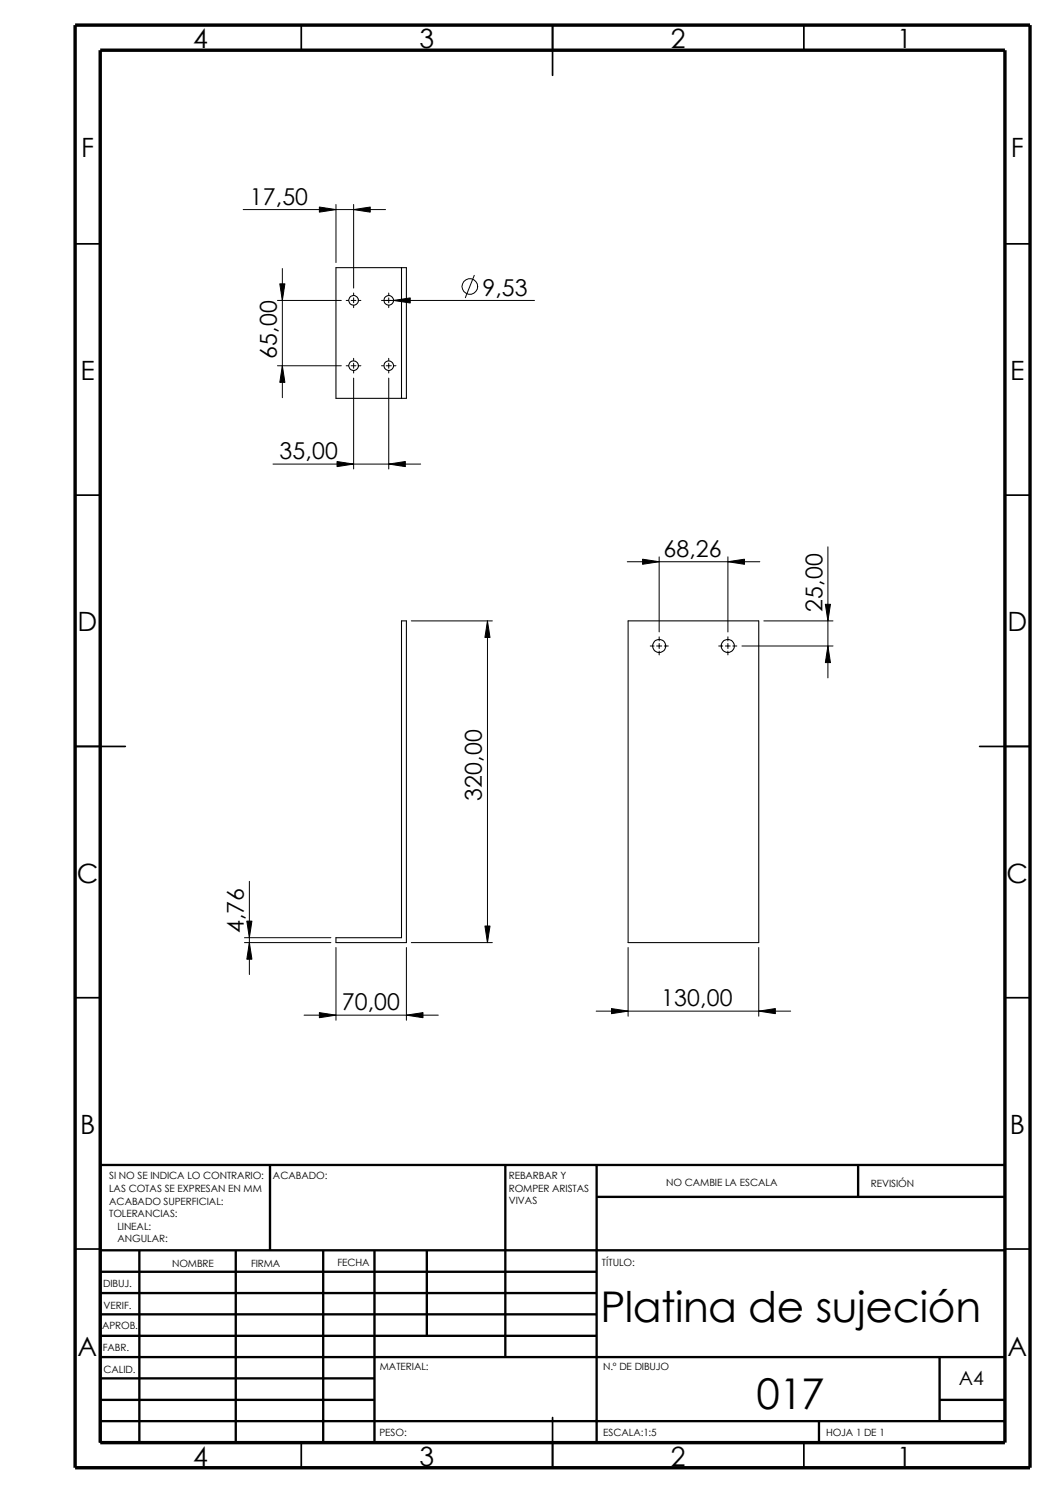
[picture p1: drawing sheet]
<svg xmlns="http://www.w3.org/2000/svg" width="210mm" height="297mm" viewBox="0 0 210 297" stroke-linecap="round" stroke-linejoin="round" font-family="sans-serif">
<g fill="none" stroke="#000" stroke-width=".34">
<path d="M59.9 5v5M109.9 5v10M159.9 5v5M14.9 48.5h5M199.9 48.5h5M14.9 98.5h5M199.9 98.5h5M14.9 148.5h10M194.9 148.5h10M14.9 198.5h5M199.9 198.5h5M14.9 248.5h5"/>
<path d="M199.9 248.5h5M59.9 287v5M109.9 282v10M159.9 287v5"/>
</g>
<g fill="none" stroke="#000" stroke-width=".47">
<path d="M53.7 231.8v17M100.5 231.8v38.2M118.7 231.8v55.2M118.7 238.1h81.2M170.7 231.8v6.3M199.9 231.8h-180v55.2M19.9 248.8h180M19.9 253h98.8M19.9 257.3h98.8M27.7 248.8v38.2M46.9 248.8v38.2M64.3 248.8v38.2"/>
<path d="M74.5 248.8v38.2M84.9 248.8v17M19.9 261.5h98.8M19.9 265.8h98.8M19.9 278.5h54.6M19.9 274.2h54.6M19.9 270h180M186.9 278.5h13M186.9 270v12.7M19.9 282.7h180M162.9 282.7v4.3"/>
</g>
<path d="M14.9 5h190v287h-190zM19.9 10h180v277h-180z" fill="none" stroke="#000" stroke-width=".68" stroke-linecap="butt"/>
<g fill="none" stroke="#000" stroke-width=".21">
<path d="M66.8 53.3h14.1v25.9h-14.1zM79.9 53.3v25.9M79.9 123.5h1v64h-14.1v-.9h13.1zM125 123.5h26v64h-26z"/>
<circle cx="70.3" cy="59.8" r=".96"/>
<circle cx="77.4" cy="59.8" r=".96"/>
<circle cx="70.3" cy="72.7" r=".96"/>
<circle cx="77.4" cy="72.7" r=".96"/>
<circle cx="131.2" cy="128.5" r="1.29"/>
<circle cx="144.8" cy="128.5" r="1.3"/>
</g>
<g fill="none" stroke="#000" stroke-width=".2">
<path d="M48.4 41.7h28.3M55.2 59.8h12.7M55.7 56.5h1l-.5 3.3zM56.2 53.4v25.7M63.5 41.2l3.3 .5-3.3 .5zM66.8 40.7v11.5M68.9 59.8h.4M69.8 59.8h1M70.4 41.7l3.3-.5v1zM70.4 40.7v16.6M70.4 58.3v.5M70.4 59.3v.9"/>
<path d="M71.3 59.8h.5M75.9 59.8h.4M76.4 59.8h29.9M77.3 58.3v.5M77.3 59.3v.9M78.3 59.8l3.3-.5v1zM94.4 54.8l-1.8 4.4M55.2 72.8h12.7M56.2 72.8l.5 3.3h-1zM68.9 72.8h.4M69.8 72.8h1M70.4 60.7v.5"/>
<path d="M70.4 71.3v.5M70.4 72.3v1M70.4 73.7v.5M70.4 75.2v18.1M71.3 72.8h.5M75.9 72.8h.4M76.8 72.8h1.1M77.3 60.7v.5M77.3 71.3v.5M77.3 72.3v1M77.3 73.7v.5M77.3 75.2v18.1"/>
<path d="M78.4 72.8h.4M54.3 92.3h29.4M67.1 91.8l3.3 .5-3.3 .5zM77.3 92.3l3.3-.5v1zM124.8 111.8h26.4M127.8 111.3l3.3 .5-3.3 .5zM131.1 110.8v14.9M144.8 111.8l3.3-.5v1zM144.8 110.8v14.9M164.7 108.8v26.1M81.8 123.5h16.2M97 123.5l.5 3.3h-1z"/>
<path d="M97 123.5v64M129.4 128.5h.7M130.6 128.5h1.1M131.1 126.7v.8M131.1 128v1M131.1 129.5v.8M132.2 128.5h.8M143 128.5h.8M144.3 128.5h1M144.8 126.7v.8M144.8 128v1M144.8 129.5v.8"/>
<path d="M145.8 128.5h.8M147.6 128.5h18.1M152 123.5h13.7M164.2 120.2h1l-.5 3.3zM164.7 128.5l.5 3.3h-1zM49.6 175.3v18.6M48.6 187.5h17.2M48.6 186.6h17.2M49.1 183.3h1l-.5 3.3zM49.6 187.5l.5 3.3h-1zM66.8 188.5v14.5M80.9 188.5v14.5"/>
<path d="M81.8 187.5h16.2M96.5 184.2h1l-.5 3.3zM125 188.5v13.7M151 188.5v13.7M60.5 202h26.7M63.5 201.5l3.3 .5-3.3 .5zM80.9 202l3.3-.5v1zM118.6 201.2h38.7M121.7 200.7l3.3 .5-3.3 .5zM151 201.2l3.3-.5v1z"/>
<circle cx="93.5" cy="57" r="1.55"/>
</g>
<g fill="#000">
<path d="M55.7 56.5h1l-.5 3.3zM63.5 41.2l3.3 .5-3.3 .5zM70.4 41.7l3.3-.5v1zM78.3 59.8l3.3-.5v1zM56.2 72.8l.5 3.3h-1zM67.1 91.8l3.3 .5-3.3 .5zM77.3 92.3l3.3-.5v1zM127.8 111.3l3.3 .5-3.3 .5zM144.8 111.8l3.3-.5v1zM97 123.5l.5 3.3h-1zM164.2 120.2h1l-.5 3.3zM164.7 128.5l.5 3.3h-1z"/>
<path d="M49.6 187.5l.5 3.3h-1zM49.1 183.3h1l-.5 3.3zM96.5 184.2h1l-.5 3.3zM63.5 201.5l3.3 .5-3.3 .5zM80.9 202l3.3-.5v1zM121.7 200.7l3.3 .5-3.3 .5zM151 201.2l3.3-.5v1z"/>
</g>
<g font-size="8.4">
<text x="119.5" y="263.1">Platina de sujeción</text>
<text x="150.5" y="280.3">017</text>
</g>
<g font-size="5.3">
<text x="38.4" y="9.6">4</text>
<text x="83.4" y="9.6">3</text>
<text x="133.5" y="9.6">2</text>
<text x="178.5" y="9.6">1</text>
<text x="16.1" y="31.3">F</text>
<text x="201.1" y="31.3">F</text>
<text x="16" y="75.6">E</text>
<text x="201" y="75.6">E</text>
<text x="15.5" y="125.6">D</text>
<text x="200.4" y="125.6">D</text>
<text x="15.3" y="175.6">C</text>
<text x="200.3" y="175.6">C</text>
<text x="15.9" y="225.6">B</text>
<text x="200.9" y="225.6">B</text>
<text x="15.5" y="269.8">A</text>
<text x="200.4" y="269.8">A</text>
<text x="38.4" y="291.6">4</text>
<text x="83.4" y="291.6">3</text>
<text x="133.5" y="291.6">2</text>
<text x="178.5" y="291.6">1</text>
</g>
<g font-size="4.6">
<text x="49.7" y="40.8">17,50</text>
<text x="96" y="58.8">9,53</text>
<text x="55.1" y="71.4" transform="rotate(-90 55.1 71.4)">65,00</text>
<text x="55.6" y="91.4">35,00</text>
<text x="132" y="110.8">68,26</text>
<text x="163.6" y="121.7" transform="rotate(-90 163.6 121.7)">25,00</text>
<text x="95.9" y="159.3" transform="rotate(-90 95.9 159.3)">320,00</text>
<text x="48.5" y="185.7" transform="rotate(-90 48.5 185.7)">4,76</text>
<text x="68" y="201">70,00</text>
<text x="131.6" y="200.2">130,00</text>
</g>
<text font-size="3.9" x="190.8" y="275.5">A4</text>
<g font-size="2">
<text x="21.7" y="234.7">SI NO SE INDICA LO CONTRARIO:</text>
<text x="21.7" y="237.2">LAS COTAS SE EXPRESAN EN MM</text>
<text x="21.7" y="239.6">ACABADO SUPERFICIAL:</text>
<text x="54.3" y="234.7">ACABADO:</text>
<text x="101.2" y="239.6">VIVAS</text>
<text x="101.2" y="234.6">REBARBAR Y</text>
<text x="101.2" y="237.1">ROMPER ARISTAS</text>
<text x="132.5" y="236">NO CAMBIE LA ESCALA</text>
<text x="173.3" y="236.2">REVISIÓN</text>
<text x="21.7" y="242.1">TOLERANCIAS:</text>
<text x="23.4" y="244.6">LINEAL:</text>
<text x="23.4" y="247.1">ANGULAR:</text>
<text x="67.1" y="252">FECHA</text>
<text x="119.8" y="252">TÍTULO:</text>
<text x="20.5" y="256.1">DIBUJ.</text>
<text x="34.2" y="252.1">NOMBRE</text>
<text x="50" y="252">FIRMA</text>
<text x="20.6" y="260.4">VERIF.</text>
<text x="20.3" y="264.5">APROB.</text>
<text x="20.4" y="268.8">FABR.</text>
<text x="20.6" y="273.2">CALID.</text>
<text x="75.6" y="272.6">MATERIAL:</text>
<text x="120" y="272.6">N.º DE DIBUJO</text>
<text x="75.5" y="285.6">PESO:</text>
<text x="120" y="285.7">ESCALA:1:5</text>
<text x="164.4" y="285.7">HOJA 1 DE 1</text>
</g>
</svg>
